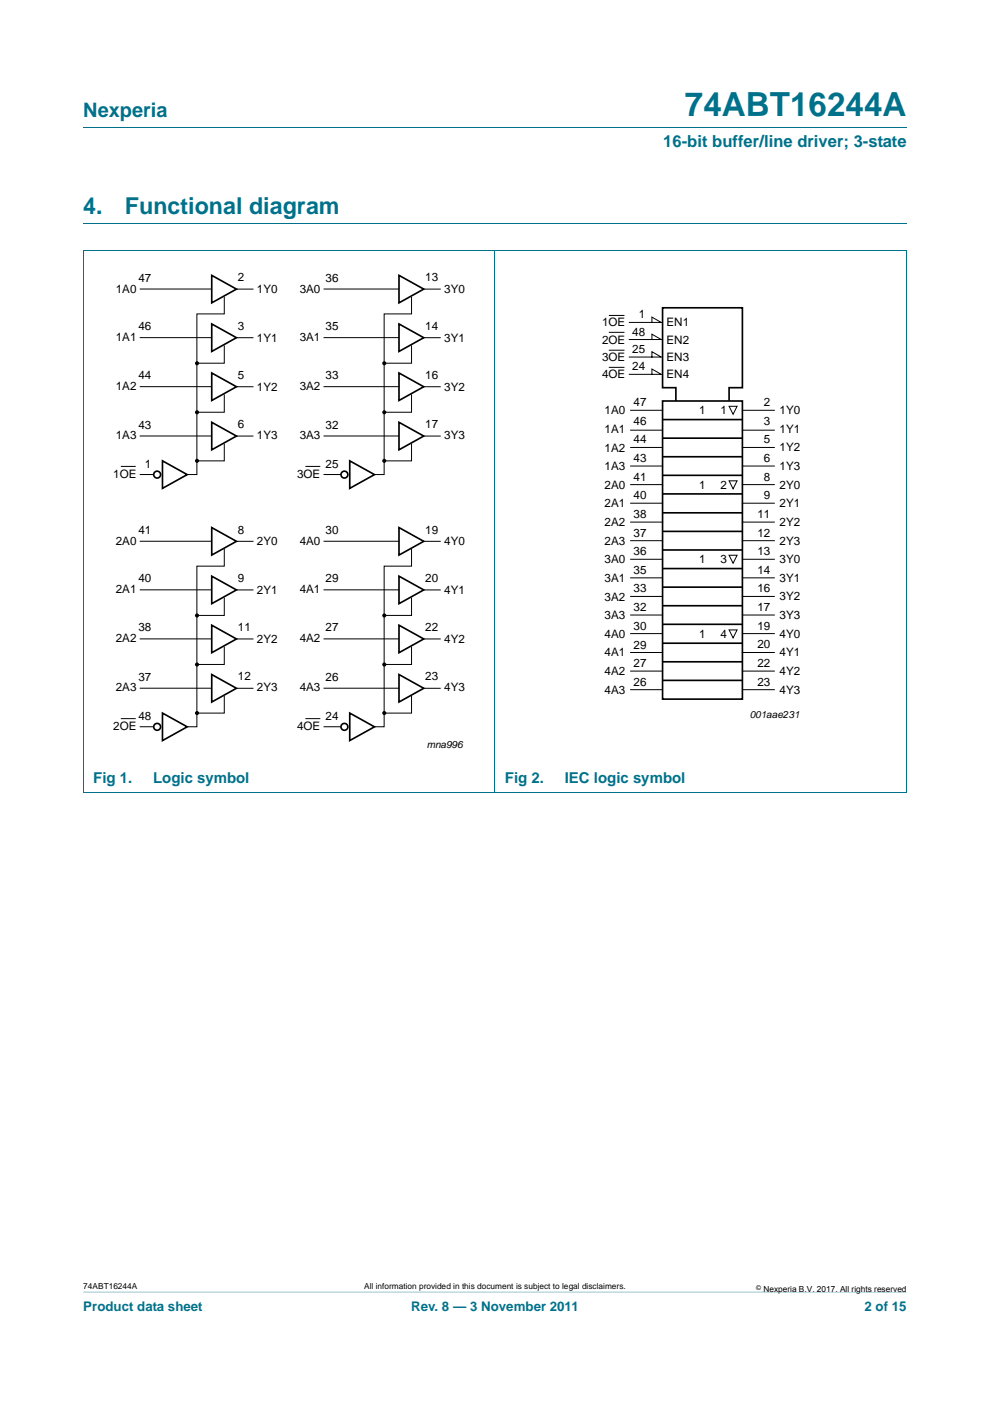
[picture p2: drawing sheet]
<svg xmlns="http://www.w3.org/2000/svg" width="210mm" height="297mm" viewBox="0 0 210 297" stroke-linecap="round" stroke-linejoin="round" font-family="sans-serif">
<path d="M17.7 273.9l174.6 .1z" fill="#00718a"/>
<path d="M17.7 27h174.6M17.6 53.1h174.7M17.7 47.4h174.6M17.7 53.1v114.9M105 53v115.1M192.3 53.1v114.9M17.6 168.1h174.7" fill="none" stroke="#00718a" stroke-width=".21"/>
<g fill="none" stroke="#000" stroke-width=".21">
<path d="M29.6 71.6h15.3M29.6 61.3h15.3M47.6 62.9v3.7h-5.8v34h-2.1M47.6 73.2v3.8h-5.8M50.2 61.3h3.6M50.2 71.6h3.6M68.6 61.3h16.1M68.6 71.6h16.1M87.3 73.2v3.8h-5.8M87.3 62.9v3.7h-5.8v34h-2.1M90 61.3h3.5M90 71.6h3.5"/>
<path d="M29.6 82h15.3M29.6 92.4h15.3M47.6 83.6v3.8h-5.8M47.6 94.1v3.6h-5.8M50.2 82h3.6M50.2 92.5h3.6M68.6 82h16.1M68.6 92.4h16.1M87.3 83.6v3.8h-5.8M87.3 94.1v3.6h-5.8M90 82h3.5M90 92.5h3.5"/>
<path d="M29.6 100.6h2.9M68.6 100.6h3.7"/>
</g>
<g fill="none" stroke="#000" stroke-width=".35">
<path d="M44.9 58.4l5.3 2.9-5.3 2.9zM84.6 58.4l5.3 2.9-5.3 2.9zM44.9 68.7l5.3 2.9-5.3 2.9zM44.9 79.1l5.3 2.9-5.3 2.9zM84.6 68.7l5.3 2.9-5.3 2.9zM84.6 79.1l5.3 2.9-5.3 2.9zM34.5 97.7l5.2 2.9-5.2 2.9zM44.9 89.5l5.3 3-5.3 2.9zM74.2 97.7l5.2 2.9-5.2 2.9zM84.6 89.5l5.3 3-5.3 2.9z"/>
<circle cx="33.3" cy="100.6" r=".73"/>
<circle cx="73" cy="100.6" r=".73"/>
</g>
<g fill="#000">
<circle cx="41.8" cy="77" r=".44"/>
<circle cx="81.5" cy="77" r=".44"/>
<circle cx="41.8" cy="97.7" r=".44"/>
<circle cx="41.8" cy="87.4" r=".44"/>
<circle cx="81.5" cy="87.4" r=".44"/>
<circle cx="81.5" cy="97.7" r=".44"/>
</g>
<g fill="#fff" stroke="#000" stroke-width=".21">
<path d="M25.6 98.9h3.2z"/>
<path d="M64.8 98.9h3.1z"/>
</g>
<g fill="none" stroke="#000" stroke-width=".21">
<path d="M29.6 114.8h15.3M47.6 116.4v3.6h-5.8v34.1h-2.1M50.2 114.8h3.6M68.6 114.8h16.1M87.3 116.4v3.6h-5.8v34.1h-2.1M90 114.8h3.5M29.6 125.1h15.3M29.6 135.5h15.3M47.6 126.7v3.8h-5.8M47.6 137.1v3.8h-5.8M50.2 125.1h3.6M50.2 135.5h3.6"/>
<path d="M68.6 135.5h16.1M68.6 125.1h16.1M87.3 126.7v3.8h-5.8M87.3 137.1v3.8h-5.8M90 125.1h3.5M90 135.5h3.5M29.6 154.1h2.9M29.6 145.9h15.3M47.6 147.6v3.6h-5.8M50.2 145.9h3.6M68.6 145.9h16.1M68.6 154.1h3.7"/>
<path d="M87.3 147.6v3.6h-5.8M90 145.9h3.5"/>
</g>
<g fill="none" stroke="#000" stroke-width=".35">
<path d="M44.9 111.9l5.3 2.9-5.3 2.9zM84.6 111.9l5.3 2.9-5.3 2.9zM44.9 122.2l5.3 2.9-5.3 2.9zM44.9 132.6l5.3 2.9-5.3 2.9zM84.6 122.2l5.3 2.9-5.3 2.9zM84.6 132.6l5.3 2.9-5.3 2.9zM34.5 151.2l5.2 2.9-5.2 2.9zM44.9 143l5.3 2.9-5.3 2.9zM74.2 151.2l5.2 2.9-5.2 2.9zM84.6 143l5.3 2.9-5.3 2.9z"/>
<circle cx="33.3" cy="154.1" r=".73"/>
<circle cx="73" cy="154.1" r=".73"/>
</g>
<g fill="#000">
<circle cx="41.8" cy="130.5" r=".44"/>
<circle cx="81.5" cy="130.5" r=".44"/>
<circle cx="41.8" cy="140.9" r=".44"/>
<circle cx="41.8" cy="151.2" r=".44"/>
<circle cx="81.5" cy="140.9" r=".44"/>
<circle cx="81.5" cy="151.2" r=".44"/>
</g>
<g fill="#fff" stroke="#000" stroke-width=".21">
<path d="M25.6 152.4h3.2z"/>
<path d="M64.8 152.4h3.1z"/>
</g>
<g fill="none" stroke="#000" stroke-width=".35">
<path d="M140.5 85h17v63.2h-17zM140.5 89h17M140.5 92.9h17M140.5 96.8h17M154.6 85v-2.8h2.9v-16.9h-17v16.9h2.9v2.8M140.5 100.8h17M140.5 104.7h17M140.5 108.7h17M140.5 112.7h17M140.5 116.6h17M140.5 120.5h17M140.5 124.5h17"/>
<path d="M140.5 128.4h17M140.5 132.4h17M140.5 136.4h17M140.5 140.3h17M140.5 144.3h17"/>
</g>
<g fill="none" stroke="#000" stroke-width=".21">
<path d="M129.2 66.9h3.1M129.2 70.5h3.1M129.2 74.3h3.1M129.2 77.9h3.1M133.5 79.4h6.7l-1.9-1.2v1.2M133.5 68.4h6.7l-1.9-1.2v1.2M133.5 72h6.7l-1.9-1.1v1.1M133.5 75.7h6.7l-1.9-1.1v1.1M133.8 87h6.7M133.8 91.2h6.7M133.8 94.9h6.7M133.8 98.8h6.7"/>
<path d="M154.6 86.1h1.7l-.8 1.7zM157.5 87h6.7M157.5 91.2h6.7M157.5 94.9h6.7M157.5 98.8h6.7M133.8 102.7h6.7M133.8 106.7h6.7M133.8 110.7h6.7M133.8 114.6h6.7M133.8 118.6h6.7M154.6 117.7h1.7l-.8 1.7zM154.6 101.9h1.7l-.8 1.7z"/>
<path d="M157.5 102.7h6.7M157.5 106.7h6.7M157.5 110.7h6.7M157.5 114.6h6.7M157.5 118.6h6.7M133.8 122.5h6.7M133.8 126.5h6.7M133.8 130.4h6.7M133.8 134.3h6.7M133.8 138.3h6.7M154.6 133.6h1.7l-.8 1.7zM157.5 122.5h6.7"/>
<path d="M157.5 126.5h6.7M157.5 130.4h6.7M157.5 134.3h6.7M157.5 138.3h6.7M133.8 142.3h6.7M133.8 146.2h6.7M157.5 142.3h6.7M157.5 146.2h6.7"/>
</g>
<text font-size="7" fill="#00718a" x="145.3" y="24.6">74ABT16244A</text>
<g font-size="4.9" fill="#00718a">
<text x="17.7" y="45.4">4.</text>
<text x="26.5" y="45.4">Functional diagram</text>
</g>
<text font-size="4.2" fill="#00718a" x="17.7" y="24.9">Nexperia</text>
<text font-size="3.5" fill="#00718a" x="140.7" y="31.1">16-bit buffer/line driver; 3-state</text>
<g font-size="3.2" fill="#00718a">
<text x="19.8" y="166">Fig 1.</text>
<text x="32.5" y="166">Logic symbol</text>
<text x="107.1" y="166">Fig 2.</text>
<text x="119.8" y="166">IEC logic symbol</text>
</g>
<g font-size="2.8" fill="#00718a">
<text x="17.7" y="277.9">Product data sheet</text>
<text x="87.2" y="277.9">Rev. 8 — 3 November 2011</text>
<text x="183.4" y="277.9">2 of 15</text>
</g>
<g font-size="2.5">
<text x="29.3" y="59.7">47</text>
<text x="50.5" y="59.6">2</text>
<text x="69.1" y="59.7">36</text>
<text x="90.2" y="59.6">13</text>
<text x="24.6" y="62.1">1A0</text>
<text x="54.5" y="62.1">1Y0</text>
<text x="63.6" y="62.1">3A0</text>
<text x="94.2" y="62.1">3Y0</text>
<text x="29.3" y="69.9">46</text>
<text x="50.5" y="69.9">3</text>
<text x="69.1" y="69.9">35</text>
<text x="90.2" y="69.9">14</text>
<text x="127.7" y="69.2">1OE</text>
<text x="134.1" y="71.2">48</text>
<text x="135.5" y="67.5">1</text>
<text x="141.4" y="69.2">EN1</text>
<text x="24.6" y="72.2">1A1</text>
<text x="54.5" y="72.4">1Y1</text>
<text x="63.6" y="72.2">3A1</text>
<text x="94.2" y="72.4">3Y1</text>
<text x="127.7" y="72.9">2OE</text>
<text x="127.7" y="76.5">3OE</text>
<text x="134.1" y="74.9">25</text>
<text x="141.4" y="72.9">EN2</text>
<text x="141.4" y="76.6">EN3</text>
<text x="24.6" y="82.7">1A2</text>
<text x="29.3" y="80.4">44</text>
<text x="50.5" y="80.3">5</text>
<text x="54.5" y="82.8">1Y2</text>
<text x="63.6" y="82.7">3A2</text>
<text x="69.1" y="80.4">33</text>
<text x="90.2" y="80.3">16</text>
<text x="94.2" y="82.8">3Y2</text>
<text x="127.7" y="80.2">4OE</text>
<text x="134.1" y="78.5">24</text>
<text x="141.4" y="80.2">EN4</text>
<text x="128.2" y="87.8">1A0</text>
<text x="134.4" y="86.1">47</text>
<text x="148.3" y="87.8">1</text>
<text x="152.8" y="87.8">1</text>
<text x="162" y="86.1">2</text>
<text x="165.4" y="87.8">1Y0</text>
<text x="24.6" y="93.1">1A3</text>
<text x="29.3" y="90.9">43</text>
<text x="50.5" y="90.8">6</text>
<text x="54.5" y="93.1">1Y3</text>
<text x="63.6" y="93.1">3A3</text>
<text x="69.1" y="90.9">32</text>
<text x="90.2" y="90.8">17</text>
<text x="94.2" y="93.1">3Y3</text>
<text x="128.2" y="91.8">1A1</text>
<text x="128.2" y="95.7">1A2</text>
<text x="134.4" y="90.1">46</text>
<text x="134.4" y="94">44</text>
<text x="162" y="90.1">3</text>
<text x="162" y="94">5</text>
<text x="165.4" y="91.8">1Y1</text>
<text x="165.4" y="95.7">1Y2</text>
<text x="24" y="101.4">1OE</text>
<text x="30.7" y="99.2">1</text>
<text x="63" y="101.4">3OE</text>
<text x="69.1" y="99.2">25</text>
<text x="128.2" y="99.7">1A3</text>
<text x="134.4" y="98">43</text>
<text x="134.4" y="101.9">41</text>
<text x="162" y="97.9">6</text>
<text x="162" y="101.9">8</text>
<text x="165.4" y="99.7">1Y3</text>
<text x="128.2" y="103.6">2A0</text>
<text x="128.2" y="107.6">2A1</text>
<text x="134.4" y="105.8">40</text>
<text x="148.3" y="103.6">1</text>
<text x="152.8" y="103.6">2</text>
<text x="162" y="105.8">9</text>
<text x="165.4" y="103.6">2Y0</text>
<text x="165.4" y="107.6">2Y1</text>
<text x="29.3" y="113.2">41</text>
<text x="50.5" y="113.1">8</text>
<text x="69.1" y="113.2">30</text>
<text x="90.2" y="113.1">19</text>
<text x="128.2" y="111.5">2A2</text>
<text x="134.4" y="109.8">38</text>
<text x="134.4" y="113.8">37</text>
<text x="160.6" y="109.8">11</text>
<text x="160.6" y="113.8">12</text>
<text x="165.4" y="111.5">2Y2</text>
<text x="24.6" y="115.6">2A0</text>
<text x="54.5" y="115.6">2Y0</text>
<text x="63.6" y="115.6">4A0</text>
<text x="94.2" y="115.6">4Y0</text>
<text x="128.2" y="115.5">2A3</text>
<text x="128.2" y="119.4">3A0</text>
<text x="134.4" y="117.7">36</text>
<text x="148.3" y="119.4">1</text>
<text x="152.8" y="119.4">3</text>
<text x="160.6" y="117.7">13</text>
<text x="165.4" y="115.5">2Y3</text>
<text x="165.4" y="119.4">3Y0</text>
<text x="24.6" y="125.7">2A1</text>
<text x="29.3" y="123.4">40</text>
<text x="50.5" y="123.4">9</text>
<text x="54.5" y="125.9">2Y1</text>
<text x="63.6" y="125.7">4A1</text>
<text x="69.1" y="123.4">29</text>
<text x="90.2" y="123.4">20</text>
<text x="94.2" y="125.9">4Y1</text>
<text x="128.2" y="123.4">3A1</text>
<text x="134.4" y="125.6">33</text>
<text x="134.4" y="121.7">35</text>
<text x="160.6" y="125.6">16</text>
<text x="160.6" y="121.6">14</text>
<text x="165.4" y="123.4">3Y1</text>
<text x="128.2" y="127.3">3A2</text>
<text x="128.2" y="131.3">3A3</text>
<text x="134.4" y="129.6">32</text>
<text x="160.6" y="129.5">17</text>
<text x="165.4" y="127.3">3Y2</text>
<text x="165.4" y="131.3">3Y3</text>
<text x="24.6" y="136.2">2A2</text>
<text x="29.3" y="133.9">38</text>
<text x="50.5" y="133.8">11</text>
<text x="54.5" y="136.3">2Y2</text>
<text x="63.6" y="136.2">4A2</text>
<text x="69.1" y="133.9">27</text>
<text x="90.2" y="133.8">22</text>
<text x="94.2" y="136.3">4Y2</text>
<text x="128.2" y="135.2">4A0</text>
<text x="134.4" y="133.5">30</text>
<text x="134.4" y="137.5">29</text>
<text x="148.3" y="135.3">1</text>
<text x="152.8" y="135.3">4</text>
<text x="160.6" y="133.5">19</text>
<text x="160.6" y="137.5">20</text>
<text x="165.4" y="135.2">4Y0</text>
<text x="128.2" y="139.2">4A1</text>
<text x="128.2" y="143.1">4A2</text>
<text x="134.4" y="141.4">27</text>
<text x="160.6" y="141.4">22</text>
<text x="165.4" y="139.2">4Y1</text>
<text x="165.4" y="143.1">4Y2</text>
<text x="24.6" y="146.6">2A3</text>
<text x="29.3" y="144.4">37</text>
<text x="50.5" y="144.3">12</text>
<text x="54.5" y="146.6">2Y3</text>
<text x="63.6" y="146.6">4A3</text>
<text x="69.1" y="144.4">26</text>
<text x="90.2" y="144.3">23</text>
<text x="94.2" y="146.6">4Y3</text>
<text x="128.2" y="147.1">4A3</text>
<text x="134.4" y="145.4">26</text>
<text x="160.6" y="145.4">23</text>
<text x="165.4" y="147.1">4Y3</text>
<text x="24" y="154.8">2OE</text>
<text x="29.3" y="152.7">48</text>
<text x="63" y="154.8">4OE</text>
<text x="69.1" y="152.7">24</text>
</g>
<g font-size="2.1">
<text x="159" y="152.2">001aae231</text>
<text x="90.5" y="158.6">mna996</text>
</g>
<g font-size="1.8">
<text x="17.7" y="273.3">74ABT16244A</text>
<text x="77.3" y="273.3">All information provided in this document is subject to legal disclaimers.</text>
<text x="161.9" y="273.9">Nexperia B.V. 2017. All rights reserved</text>
</g>
<text font-size="1.4" x="160.4" y="273.4">©</text>
</svg>
